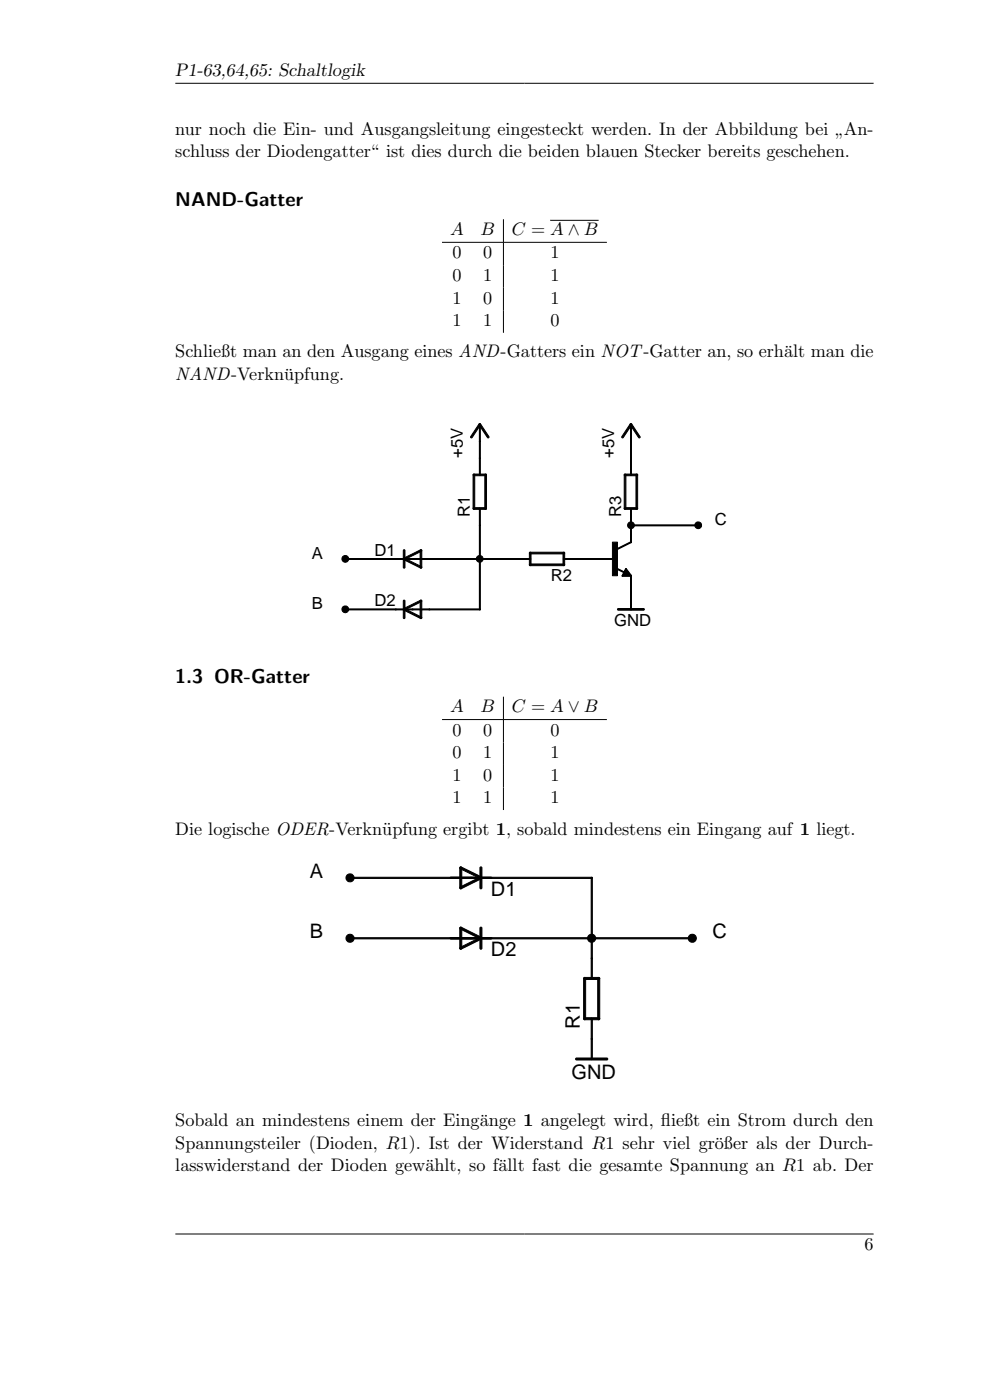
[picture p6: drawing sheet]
<svg xmlns="http://www.w3.org/2000/svg" width="210mm" height="297mm" viewBox="0 0 210 297" stroke-linecap="round" stroke-linejoin="round" font-family="sans-serif">
<path d="M37.2 17.7h148.1M93.8 51.4h34.9M106.8 46.5v4.8M106.8 51.5v19.1M116.7 46.7h10.3M93.8 152.7h34.9M106.8 147.8v4.8M106.8 152.7v19.1M37.2 261.8h148.1" fill="none" stroke="#000" stroke-width=".21"/>
<g fill="#000" stroke="#000" stroke-width=".21">
<path d="M101.6 89.9h.2l.2 .2-1.9 2.7-.2 .1-.1-.2z" fill-rule="evenodd"/>
<path d="M101.7 93.6h.2l-.1 3.7-.1-.1z" fill-rule="evenodd"/>
<path d="M101.7 90h.2l-.1 3.7h-.1z" fill-rule="evenodd"/>
<path d="M101.7 89.9h.2l1.8 2.8-.1 .2-.2-.1-1.8-2.7z" fill-rule="evenodd"/>
<path d="M133.7 89.9h.2l.1 .2-1.8 2.7-.2 .1-.1-.2z" fill-rule="evenodd"/>
<path d="M133.7 93.6h.3l-.1 3.7-.2-.1z" fill-rule="evenodd"/>
<path d="M133.7 90h.3l-.1 3.7h-.2z" fill-rule="evenodd"/>
<path d="M133.7 90l.3-.1 1.8 2.8-.1 .2-.2-.1z" fill-rule="evenodd"/>
<path d="M73.2 118.5h10.8l.1 .1-10.9 .1z" fill-rule="evenodd"/>
<path d="M85.5 116.7l.2-.1 .2 .1v1.9l-.1 .2-.3-.2z" fill-rule="evenodd"/>
<path d="M83.9 118.5h3.7v.1l-3.7 .1z" fill-rule="evenodd"/>
<path d="M85.6 118.4l3.7-1.8 .2 .1-.1 .2-3.6 1.9-.3-.2z" fill-rule="evenodd"/>
<path d="M87.5 118.5h3.6l.1 .1-3.7 .1z" fill-rule="evenodd"/>
<path d="M100.3 100.7l.2-.1 .2 .1v7.2l-.1 .2-.3-.2z" fill-rule="evenodd"/>
<path d="M101.7 111.4h.2l-.1 7.3-.1-.1z" fill-rule="evenodd"/>
<path d="M91 118.5h10.8l.1 .1-10.9 .1z" fill-rule="evenodd"/>
<path d="M101.7 97.2h.2l-.1 3.7-.1-.1z" fill-rule="evenodd"/>
<path d="M101.7 107.8h.2l-.1 3.8-.1-.1z" fill-rule="evenodd"/>
<path d="M102.8 100.7l.2-.1 .2 .1v7.2l-.1 .2-.3-.2z" fill-rule="evenodd"/>
<path d="M100.3 100.7l.2-.1h2.6l.1 .2-.1 .1h-2.6z" fill-rule="evenodd"/>
<path d="M100.3 107.8l.2-.1h2.6l.1 .2-.1 .2h-2.6z" fill-rule="evenodd"/>
<path d="M101.7 118.5h7.3v.1l-7.3 .1z" fill-rule="evenodd"/>
<path d="M108.9 118.5h3.6l.1 .1-3.7 .1z" fill-rule="evenodd"/>
<path d="M112.3 117.3l.1-.2 .2 .2v2.6l-.1 .1-.2-.1z" fill-rule="evenodd"/>
<path d="M112.4 117.1h7.3l.1 .3-.1 .1h-7.3l-.1-.1z" fill-rule="evenodd"/>
<path d="M112.4 119.6h7.3l.1 .3-.1 .1h-7.3l-.1-.1z" fill-rule="evenodd"/>
<path d="M119.4 117.3l.1-.2 .3 .2v2.6l-.1 .1-.3-.1z" fill-rule="evenodd"/>
<path d="M119.6 118.5h3.6l.1 .1-3.7 .1z" fill-rule="evenodd"/>
<path d="M123.1 118.5h3.7v.1l-3.7 .1z" fill-rule="evenodd"/>
<path d="M126.7 118.5h3.6l.1 .1-3.7 .1z" fill-rule="evenodd"/>
<path d="M132.4 100.7l.1-.1 .3 .1v7.2l-.2 .2-.2-.2z" fill-rule="evenodd"/>
<path d="M133.7 111.4h.3l-.1 3.7h-.2z" fill-rule="evenodd"/>
<path d="M130.9 116.4l3.1-1.4-3 1.6z" fill-rule="evenodd"/>
<path d="M133.7 97.2h.3l-.1 3.7-.2-.1z" fill-rule="evenodd"/>
<path d="M133.7 107.8h.3l-.1 3.8-.2-.1z" fill-rule="evenodd"/>
<path d="M134.9 100.7l.1-.1 .3 .1v7.2l-.2 .2-.2-.2z" fill-rule="evenodd"/>
<path d="M132.4 100.7l.1-.1h2.6l.2 .2-.2 .1h-2.6z" fill-rule="evenodd"/>
<path d="M132.4 107.8l.1-.1h2.6l.2 .2-.2 .2h-2.6z" fill-rule="evenodd"/>
<path d="M133.8 111.4h14.4v.1l-14.4 .1z" fill-rule="evenodd"/>
<path d="M73.2 129.2h10.8l.1 .1-10.9 .1z" fill-rule="evenodd"/>
<path d="M85.5 118.5l.2-.1 .2 .1v1.9l-.1 .1-.3-.1z" fill-rule="evenodd"/>
<path d="M85.5 127.4l.2-.1 .2 .1v1.9l-.1 .1-.3-.1z" fill-rule="evenodd"/>
<path d="M85.5 129.2l.2-.1 .2 .1v1.9l-.1 .1-.3-.1z" fill-rule="evenodd"/>
<path d="M83.9 129.2h3.7v.1l-3.7 .1z" fill-rule="evenodd"/>
<path d="M85.5 118.5l.3-.1 3.6 1.8 .1 .2-.2 .1-3.7-1.8z" fill-rule="evenodd"/>
<path d="M89.1 116.7l.1-.1 .3 .1v3.7l-.1 .1-.3-.1z" fill-rule="evenodd"/>
<path d="M85.5 129.2l.3-.1 3.6 1.8 .1 .2-.2 .1-3.7-1.8z" fill-rule="evenodd"/>
<path d="M85.6 129.1l3.7-1.8 .2 .1-.1 .2-3.6 1.8-.3-.1z" fill-rule="evenodd"/>
<path d="M89.1 127.4l.1-.1 .3 .1v3.7l-.1 .1-.3-.1z" fill-rule="evenodd"/>
<path d="M87.5 129.2h3.6l.1 .1-3.7 .1z" fill-rule="evenodd"/>
<path d="M101.7 118.5h.2l-.1 10.9-.1-.1z" fill-rule="evenodd"/>
<path d="M91 129.2h10.8l.1 .1-10.9 .1z" fill-rule="evenodd"/>
<path d="M129.9 115h1.1v7.1h-1.1z" fill-rule="evenodd"/>
<path d="M132.7 120.7h.2l-.9 1.6z" fill-rule="evenodd"/>
<path d="M130.6 120.5l2 1z" fill-rule="evenodd"/>
<path d="M132.6 121l.2-.1 .1 .2-.3 .8-.3 .1-.1-.2z" fill-rule="evenodd"/>
<path d="M132.2 121.7l.8-.1 .1 .2-.8 .2z" fill-rule="evenodd"/>
<path d="M132.6 121.4l.3-.1 .2 .5-.1 .2-.2-.1z" fill-rule="evenodd"/>
<path d="M132.2 121.9l.1-.1h1.2l.2 .2-.2 .1h-1.2z" fill-rule="evenodd"/>
<path d="M132.6 121h.3l.8 .9-.2 .2z" fill-rule="evenodd"/>
<path d="M133.7 122.1h.3l-.1 3.7h-.2z" fill-rule="evenodd"/>
<path d="M132.7 120.6l1.3 1.5-.1 .2-1.2-1.5z" fill-rule="evenodd"/>
<path d="M132 122.1h1.9l.1 .1-2 .1z" fill-rule="evenodd"/>
<path d="M133.7 125.7h.3l-.1 3.7-.2-.1z" fill-rule="evenodd"/>
<path d="M131 129.2l.1-.1h5.5l.1 .2-.1 .1h-5.5z" fill-rule="evenodd"/>
<path d="M97.5 184l.2-.1 .3 .1v4.4l-.2 .2-.3-.2z" fill-rule="evenodd"/>
<path d="M95.6 186.1h4.3l.1 .2-4.4 .1z" fill-rule="evenodd"/>
<path d="M95.6 198.9h4.3l.1 .2-4.4 .1z" fill-rule="evenodd"/>
<path d="M97.5 184l.3-.1 4.4 2.1v.3l-.2 .1-4.4-2.1z" fill-rule="evenodd"/>
<path d="M97.6 188.2l4.4-2.2 .2 .1v.3l-4.4 2.2-.3-.2z" fill-rule="evenodd"/>
<path d="M101.8 186.1l.1-.1 .3 .1v2.3l-.1 .2-.3-.2z" fill-rule="evenodd"/>
<path d="M101.8 184l.1-.1 .3 .1v2.3l-.1 .1-.3-.1z" fill-rule="evenodd"/>
<path d="M97.5 196.8l.3-.1 4.4 2.2v.2l-.2 .1-4.4-2.1z" fill-rule="evenodd"/>
<path d="M97.6 201l4.4-2.2 .2 .2v.2l-4.4 2.2-.3-.2z" fill-rule="evenodd"/>
<path d="M101.8 196.8l.1-.1 .3 .1v2.3l-.1 .1-.3-.1z" fill-rule="evenodd"/>
<path d="M74.2 186.1h30l.1 .2-30.1 .1z" fill-rule="evenodd"/>
<path d="M74.2 198.9h30l.1 .2-30.1 .1z" fill-rule="evenodd"/>
<path d="M99.8 186.1h4.4l.1 .2-4.5 .1z" fill-rule="evenodd"/>
<path d="M99.8 198.9h4.4l.1 .2-4.5 .1z" fill-rule="evenodd"/>
<path d="M95.6 186.1h30l.1 .2-30.1 .1z" fill-rule="evenodd"/>
<path d="M125.4 186.2h.3l-.1 13-.2-.1z" fill-rule="evenodd"/>
<path d="M95.6 198.9h30l.1 .2-30.1 .1z" fill-rule="evenodd"/>
<path d="M125.5 198.9h21.4l.1 .2-21.5 .1z" fill-rule="evenodd"/>
<path d="M97.5 196.8l.2-.1 .3 .1v4.4l-.2 .2-.3-.2z" fill-rule="evenodd"/>
<path d="M101.8 199l.1-.2 .3 .2v2.2l-.1 .2-.3-.2z" fill-rule="evenodd"/>
<path d="M123.8 207.5l.1-.1 .3 .1v8.7l-.1 .1-.3-.1z" fill-rule="evenodd"/>
<path d="M125.4 199h.3l-.1 4.4h-.2z" fill-rule="evenodd"/>
<path d="M125.4 203.3h.3l-.1 4.4-.2-.1z" fill-rule="evenodd"/>
<path d="M126.8 207.5l.1-.1 .3 .1v8.7l-.1 .1-.3-.1z" fill-rule="evenodd"/>
<path d="M123.8 207.5l.1-.1h3.2l.1 .2-.1 .2h-3.2z" fill-rule="evenodd"/>
<path d="M123.8 216l.1-.1h3.2l.1 .3-.1 .1h-3.2z" fill-rule="evenodd"/>
<path d="M125.4 216.1h.3l-.1 4.4h-.2z" fill-rule="evenodd"/>
<path d="M125.4 220.4h.3l-.1 4.4-.2-.1z" fill-rule="evenodd"/>
<path d="M122.1 224.6l.1-.2h6.6l.1 .3-.1 .2h-6.6z" fill-rule="evenodd"/>
<circle cx="73.2" cy="118.5" r=".72"/>
<circle cx="101.8" cy="118.6" r=".72"/>
<circle cx="133.8" cy="111.4" r=".71"/>
<circle cx="148.1" cy="111.4" r=".71"/>
<circle cx="73.2" cy="129.2" r=".72"/>
<circle cx="74.2" cy="186.2" r=".86"/>
<circle cx="74.3" cy="199" r=".85"/>
<circle cx="125.5" cy="199" r=".86"/>
<circle cx="146.9" cy="199" r=".86"/>
</g>
<g font-size="4.2">
<text x="37.2" y="43.7">NAND-Gatter</text>
<text x="37.2" y="145">1.3 OR-Gatter</text>
<text x="65.7" y="186.2">A</text>
<text x="104.2" y="190">D1</text>
<text x="65.7" y="199">B</text>
<text x="104.2" y="202.8">D2</text>
<text x="151.1" y="199">C</text>
<text x="123" y="218.3" transform="rotate(-90 123 218.3)">R1</text>
<text x="121.2" y="228.9">GND</text>
</g>
<g font-size="3.8">
<text x="37.2" y="16.1">P1-63,64,65: Schaltlogik</text>
<text x="37.2" y="28.6">nur noch die Ein- und Ausgangsleitung eingesteckt werden. In der Abbildung bei</text>
<text x="179" y="28.6">An-</text>
<text x="37.2" y="33.4">schluss der Diodengatter“ ist dies durch die beiden blauen Stecker bereits geschehen.</text>
<text x="177.2" y="30.9">”</text>
<text x="95.5" y="49.9">A</text>
<text x="101.9" y="49.9">B</text>
<text x="108.5" y="49.9">C = A ∧ B</text>
<text x="96" y="54.8">0</text>
<text x="96" y="59.6">0</text>
<text x="102.5" y="54.8">0</text>
<text x="102.5" y="59.6">1</text>
<text x="116.8" y="54.8">1</text>
<text x="116.8" y="59.6">1</text>
<text x="96" y="64.4">1</text>
<text x="102.5" y="64.4">0</text>
<text x="116.8" y="64.4">1</text>
<text x="96" y="69.2">1</text>
<text x="102.5" y="69.2">1</text>
<text x="116.8" y="69.2">0</text>
<text x="37.2" y="75.8">Schließt man an den Ausgang eines AND-Gatters ein NOT-Gatter an, so erh¨</text>
<text x="166.3" y="75.8">alt man die</text>
<text x="37.2" y="80.6">NAND-Verknupfung.</text>
<text x="60.4" y="80.8">¨</text>
<text x="95.5" y="151.1">A</text>
<text x="101.9" y="151.1">B</text>
<text x="108.5" y="151.1">C = A ∨ B</text>
<text x="96" y="156.1">0</text>
<text x="96" y="160.8">0</text>
<text x="102.5" y="156.1">0</text>
<text x="102.5" y="160.8">1</text>
<text x="116.8" y="156.1">0</text>
<text x="116.8" y="160.8">1</text>
<text x="96" y="165.6">1</text>
<text x="102.5" y="165.6">0</text>
<text x="116.8" y="165.6">1</text>
<text x="96" y="170.4">1</text>
<text x="102.5" y="170.4">1</text>
<text x="116.8" y="170.4">1</text>
<text x="37.2" y="177.1">Die logische ODER-Verknupfung ergibt 1, sobald mindestens ein Eingang auf 1 liegt.</text>
<text x="81.2" y="177.2">¨</text>
<text x="37.2" y="238.9">Sobald an mindestens einem der Eing¨</text>
<text x="101.8" y="238.9">ange 1 angelegt wird, f</text>
<text x="140.2" y="238.9">ließt ein Strom durch den</text>
<text x="37.2" y="243.7">Spannungsteiler (Dioden, R1). Ist der Widerstand R1 sehr viel gr¨</text>
<text x="151.6" y="243.7">oßer als der Durch-</text>
<text x="37.2" y="248.5">lasswiderstand der Dioden gew¨</text>
<text x="90.2" y="248.5">ahlt, so f¨</text>
<text x="105.7" y="248.5">allt fast die gesamte Spannung an R1 ab. Der</text>
<text x="183.4" y="265.2">6</text>
</g>
<g font-size="3.5">
<text x="98.2" y="97.2" transform="rotate(-90 98.2 97.2)">+5V</text>
<text x="130.3" y="97.2" transform="rotate(-90 130.3 97.2)">+5V</text>
<text x="99.7" y="109.7" transform="rotate(-90 99.7 109.7)">R1</text>
<text x="131.8" y="109.7" transform="rotate(-90 131.8 109.7)">R3</text>
<text x="151.7" y="111.4">C</text>
<text x="66.1" y="118.6">A</text>
<text x="79.4" y="117.9">D1</text>
<text x="116.9" y="123.1">R2</text>
<text x="66.1" y="129.3">B</text>
<text x="79.4" y="128.6">D2</text>
<text x="130.3" y="132.8">GND</text>
</g>
</svg>
